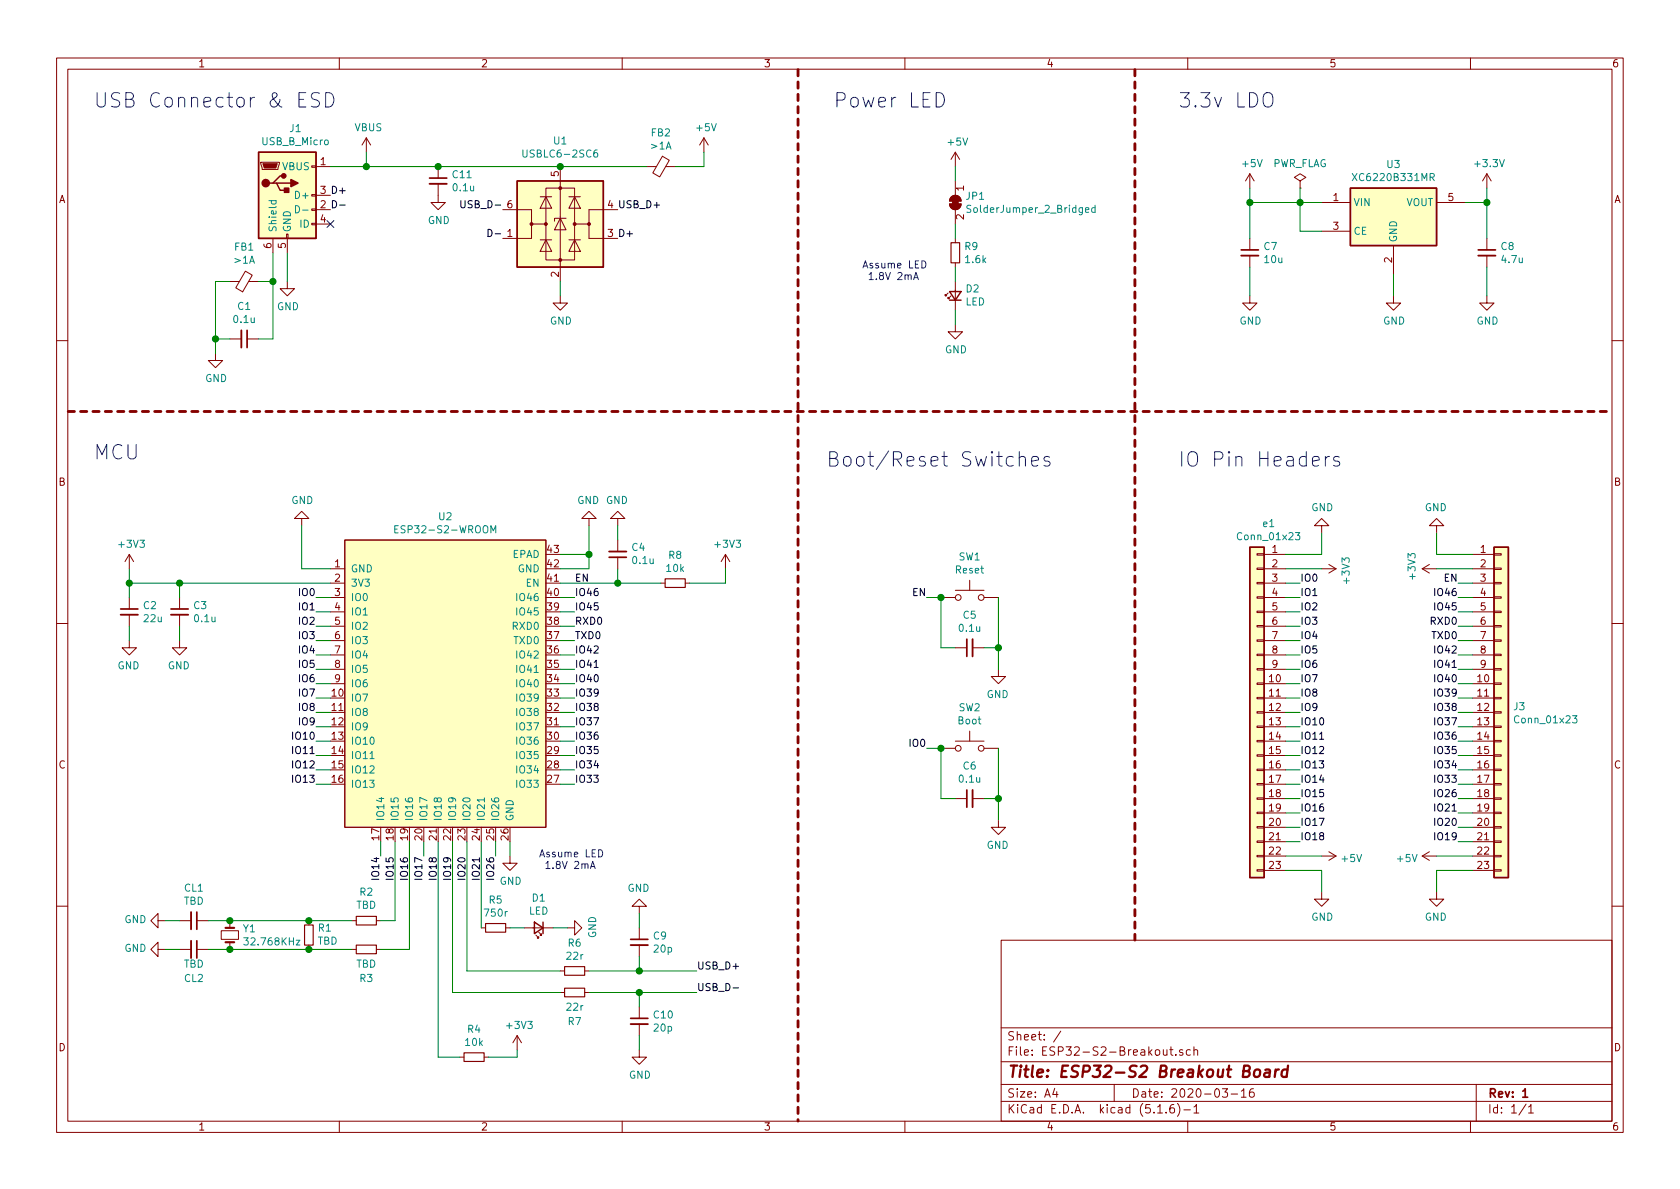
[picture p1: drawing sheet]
EESchema Schematic File Version 4
EELAYER 30 0
EELAYER END
$Descr A4 11693 8268
encoding utf-8
Sheet 1 1
Title "ESP32-S2 Breakout Board"
Date "2020-03-16"
Rev "1"
Comp ""
Comment1 ""
Comment2 ""
Comment3 ""
Comment4 ""
$EndDescr
$Comp
L Device:Ferrite_Bead_Small FB?
U 1 1
P 4600 1150
AR Path="/5E6B45B7/5E7E0058" Ref="FB?"  Part="1" 
AR Path="/5E7E0058" Ref="FB2"  Part="1" 
F 0 "FB2" V 4363 1150 50  0000 C CNN
F 1 ">1A" V 4454 1150 50  0000 C CNN
F 2 "Inductor_SMD:L_0805_2012Metric" V 4530 1150 50  0001 C CNN
F 3 "~" H 4600 1150 50  0001 C CNN
	1    4600 1150
	0    1    1    0   
$EndComp
$Comp
L Connector:USB_B_Micro J?
U 1 1
P 2000 1350
AR Path="/5E6B45B7/5E7E005F" Ref="J?"  Part="1" 
AR Path="/5E7E005F" Ref="J1"  Part="1" 
F 0 "J1" H 2057 1817 50  0000 C CNN
F 1 "USB_B_Micro" H 2057 1726 50  0000 C CNN
F 2 "Connector_USB:USB_Micro-B_Molex-105017-0001" H 2150 1300 50  0001 C CNN
F 3 "~" H 2150 1300 50  0001 C CNN
	1    2000 1350
	1    0    0    -1  
$EndComp
$Comp
L power:GND #PWR014
U 1 1
P 4100 3650
AR Path="/5E7FC891" Ref="#PWR014"  Part="1" 
AR Path="/5E6BFAB5/5E7FC891" Ref="#PWR?"  Part="1" 
F 0 "#PWR014" H 4100 3400 50  0001 C CNN
F 1 "GND" H 4105 3477 50  0000 C CNN
F 2 "" H 4100 3650 50  0001 C CNN
F 3 "" H 4100 3650 50  0001 C CNN
	1    4100 3650
	-1   0    0    1   
$EndComp
Wire Wire Line
	3900 3950 4100 3950
Wire Wire Line
	4100 3950 4100 3850
Wire Wire Line
	3900 3850 4100 3850
Connection ~ 4100 3850
Wire Wire Line
	4100 3850 4100 3650
$Comp
L power:GND #PWR08
U 1 1
P 2100 3650
AR Path="/5E7FC89C" Ref="#PWR08"  Part="1" 
AR Path="/5E6BFAB5/5E7FC89C" Ref="#PWR?"  Part="1" 
F 0 "#PWR08" H 2100 3400 50  0001 C CNN
F 1 "GND" H 2105 3477 50  0000 C CNN
F 2 "" H 2100 3650 50  0001 C CNN
F 3 "" H 2100 3650 50  0001 C CNN
	1    2100 3650
	1    0    0    1   
$EndComp
Wire Wire Line
	2300 3950 2100 3950
$Comp
L Device:C_Small C4
U 1 1
P 4300 3850
AR Path="/5E7FC8CA" Ref="C4"  Part="1" 
AR Path="/5E6BFAB5/5E7FC8CA" Ref="C?"  Part="1" 
F 0 "C4" H 4208 3804 50  0000 R CNN
F 1 "0.1u" H 4208 3895 50  0000 R CNN
F 2 "Capacitor_SMD:C_0805_2012Metric" H 4300 3850 50  0001 C CNN
F 3 "~" H 4300 3850 50  0001 C CNN
	1    4300 3850
	-1   0    0    1   
$EndComp
Wire Wire Line
	3900 4050 4300 4050
$Comp
L power:GND #PWR015
U 1 1
P 4300 3650
AR Path="/5E7FC8D1" Ref="#PWR015"  Part="1" 
AR Path="/5E6BFAB5/5E7FC8D1" Ref="#PWR?"  Part="1" 
F 0 "#PWR015" H 4300 3400 50  0001 C CNN
F 1 "GND" H 4305 3477 50  0000 C CNN
F 2 "" H 4300 3650 50  0001 C CNN
F 3 "" H 4300 3650 50  0001 C CNN
	1    4300 3650
	-1   0    0    1   
$EndComp
Wire Wire Line
	4300 4050 4300 3950
Wire Wire Line
	4300 3750 4300 3650
Wire Wire Line
	2100 3650 2100 3950
$Comp
L Device:R_Small R8
U 1 1
P 4700 4050
AR Path="/5E7FC8DA" Ref="R8"  Part="1" 
AR Path="/5E6BFAB5/5E7FC8DA" Ref="R?"  Part="1" 
F 0 "R8" V 4504 4050 50  0000 C CNN
F 1 "10k" V 4595 4050 50  0000 C CNN
F 2 "Resistor_SMD:R_0805_2012Metric" H 4700 4050 50  0001 C CNN
F 3 "~" H 4700 4050 50  0001 C CNN
	1    4700 4050
	0    1    1    0   
$EndComp
Wire Wire Line
	4600 4050 4300 4050
Connection ~ 4300 4050
$Comp
L power:+3V3 #PWR016
U 1 1
P 5050 3950
AR Path="/5E7FC8E2" Ref="#PWR016"  Part="1" 
AR Path="/5E6BFAB5/5E7FC8E2" Ref="#PWR?"  Part="1" 
F 0 "#PWR016" H 5050 3800 50  0001 C CNN
F 1 "+3V3" H 5065 4123 50  0000 C CNN
F 2 "" H 5050 3950 50  0001 C CNN
F 3 "" H 5050 3950 50  0001 C CNN
	1    5050 3950
	1    0    0    -1  
$EndComp
Wire Wire Line
	5050 3950 5050 4050
Wire Wire Line
	5050 4050 4800 4050
$Comp
L Device:R_Small R4
U 1 1
P 3300 7350
AR Path="/5E7FC911" Ref="R4"  Part="1" 
AR Path="/5E6BFAB5/5E7FC911" Ref="R?"  Part="1" 
F 0 "R4" V 3104 7350 50  0000 C CNN
F 1 "10k" V 3195 7350 50  0000 C CNN
F 2 "Resistor_SMD:R_0805_2012Metric" H 3300 7350 50  0001 C CNN
F 3 "~" H 3300 7350 50  0001 C CNN
	1    3300 7350
	0    1    1    0   
$EndComp
Wire Wire Line
	3050 7350 3200 7350
$Comp
L power:+3V3 #PWR012
U 1 1
P 3600 7300
AR Path="/5E7FC918" Ref="#PWR012"  Part="1" 
AR Path="/5E6BFAB5/5E7FC918" Ref="#PWR?"  Part="1" 
F 0 "#PWR012" H 3600 7150 50  0001 C CNN
F 1 "+3V3" H 3615 7473 50  0000 C CNN
F 2 "" H 3600 7300 50  0001 C CNN
F 3 "" H 3600 7300 50  0001 C CNN
	1    3600 7300
	1    0    0    -1  
$EndComp
Wire Wire Line
	3400 7350 3600 7350
Wire Wire Line
	3600 7350 3600 7300
Text Label 4000 4050 0    50   ~ 0
EN
Text Label 6450 4150 2    50   ~ 0
EN
$Comp
L Device:C_Small C5
U 1 1
P 6750 4500
AR Path="/5E7FC923" Ref="C5"  Part="1" 
AR Path="/5E6BFAB5/5E7FC923" Ref="C?"  Part="1" 
F 0 "C5" V 6521 4500 50  0000 C CNN
F 1 "0.1u" V 6612 4500 50  0000 C CNN
F 2 "Capacitor_SMD:C_0805_2012Metric" H 6750 4500 50  0001 C CNN
F 3 "~" H 6750 4500 50  0001 C CNN
	1    6750 4500
	0    -1   1    0   
$EndComp
$Comp
L power:GND #PWR017
U 1 1
P 6950 4650
AR Path="/5E7FC935" Ref="#PWR017"  Part="1" 
AR Path="/5E6BFAB5/5E7FC935" Ref="#PWR?"  Part="1" 
F 0 "#PWR017" H 6950 4400 50  0001 C CNN
F 1 "GND" H 6955 4477 50  0000 C CNN
F 2 "" H 6950 4650 50  0001 C CNN
F 3 "" H 6950 4650 50  0001 C CNN
	1    6950 4650
	-1   0    0    -1  
$EndComp
$Comp
L power:GND #PWR011
U 1 1
P 3550 5950
AR Path="/5E7FC93D" Ref="#PWR011"  Part="1" 
AR Path="/5E6BFAB5/5E7FC93D" Ref="#PWR?"  Part="1" 
F 0 "#PWR011" H 3550 5700 50  0001 C CNN
F 1 "GND" H 3555 5777 50  0000 C CNN
F 2 "" H 3550 5950 50  0001 C CNN
F 3 "" H 3550 5950 50  0001 C CNN
	1    3550 5950
	1    0    0    -1  
$EndComp
Wire Wire Line
	3550 5850 3550 5950
Wire Wire Line
	2200 4150 2300 4150
$Comp
L Device:R_Small R6
U 1 1
P 4000 6750
AR Path="/5E7FC958" Ref="R6"  Part="1" 
AR Path="/5E6BFAB5/5E7FC958" Ref="R?"  Part="1" 
F 0 "R6" V 3804 6750 50  0000 C CNN
F 1 "22r" V 3895 6750 50  0000 C CNN
F 2 "Resistor_SMD:R_0805_2012Metric" H 4000 6750 50  0001 C CNN
F 3 "~" H 4000 6750 50  0001 C CNN
	1    4000 6750
	0    1    1    0   
$EndComp
$Comp
L Device:R_Small R7
U 1 1
P 4000 6900
AR Path="/5E7FC95E" Ref="R7"  Part="1" 
AR Path="/5E6BFAB5/5E7FC95E" Ref="R?"  Part="1" 
F 0 "R7" V 4200 6900 50  0000 C CNN
F 1 "22r" V 4100 6900 50  0000 C CNN
F 2 "Resistor_SMD:R_0805_2012Metric" H 4000 6900 50  0001 C CNN
F 3 "~" H 4000 6900 50  0001 C CNN
	1    4000 6900
	0    1    1    0   
$EndComp
Wire Wire Line
	3900 6750 3250 6750
Wire Wire Line
	3900 6900 3150 6900
Wire Wire Line
	2750 5850 2750 6400
Wire Wire Line
	2850 5850 2850 6600
$Comp
L Device:C_Small CL1
U 1 1
P 1350 6400
AR Path="/5E7FC96C" Ref="CL1"  Part="1" 
AR Path="/5E6BFAB5/5E7FC96C" Ref="CL?"  Part="1" 
F 0 "CL1" V 1121 6400 50  0000 C CNN
F 1 "TBD" V 1212 6400 50  0000 C CNN
F 2 "Capacitor_SMD:C_0805_2012Metric" H 1350 6400 50  0001 C CNN
F 3 "~" H 1350 6400 50  0001 C CNN
	1    1350 6400
	0    1    1    0   
$EndComp
$Comp
L Device:C_Small CL2
U 1 1
P 1350 6600
AR Path="/5E7FC972" Ref="CL2"  Part="1" 
AR Path="/5E6BFAB5/5E7FC972" Ref="CL?"  Part="1" 
F 0 "CL2" V 1550 6600 50  0000 C CNN
F 1 "TBD" V 1450 6600 50  0000 C CNN
F 2 "Capacitor_SMD:C_0805_2012Metric" H 1350 6600 50  0001 C CNN
F 3 "~" H 1350 6600 50  0001 C CNN
	1    1350 6600
	0    1    1    0   
$EndComp
$Comp
L power:GND #PWR04
U 1 1
P 1150 6400
AR Path="/5E7FC978" Ref="#PWR04"  Part="1" 
AR Path="/5E6BFAB5/5E7FC978" Ref="#PWR?"  Part="1" 
F 0 "#PWR04" H 1150 6150 50  0001 C CNN
F 1 "GND" V 1155 6272 50  0000 R CNN
F 2 "" H 1150 6400 50  0001 C CNN
F 3 "" H 1150 6400 50  0001 C CNN
	1    1150 6400
	0    1    -1   0   
$EndComp
Wire Wire Line
	1250 6400 1150 6400
$Comp
L power:GND #PWR05
U 1 1
P 1150 6600
AR Path="/5E7FC97F" Ref="#PWR05"  Part="1" 
AR Path="/5E6BFAB5/5E7FC97F" Ref="#PWR?"  Part="1" 
F 0 "#PWR05" H 1150 6350 50  0001 C CNN
F 1 "GND" V 1155 6472 50  0000 R CNN
F 2 "" H 1150 6600 50  0001 C CNN
F 3 "" H 1150 6600 50  0001 C CNN
	1    1150 6600
	0    1    -1   0   
$EndComp
Wire Wire Line
	1250 6600 1150 6600
Wire Wire Line
	1450 6600 1600 6600
Wire Wire Line
	1600 6400 1450 6400
$Comp
L Device:Crystal_Small Y1
U 1 1
P 1600 6500
AR Path="/5E7FC988" Ref="Y1"  Part="1" 
AR Path="/5E6BFAB5/5E7FC988" Ref="Y?"  Part="1" 
F 0 "Y1" V 1554 6588 50  0000 L CNN
F 1 "32.768KHz" V 1645 6588 50  0000 L CNN
F 2 "Crystal:Crystal_SMD_3215-2Pin_3.2x1.5mm" H 1600 6500 50  0001 C CNN
F 3 "~" H 1600 6500 50  0001 C CNN
	1    1600 6500
	0    1    1    0   
$EndComp
$Comp
L Device:R_Small R1
U 1 1
P 2150 6500
AR Path="/5E7FC98E" Ref="R1"  Part="1" 
AR Path="/5E6BFAB5/5E7FC98E" Ref="R?"  Part="1" 
F 0 "R1" H 2091 6454 50  0000 R CNN
F 1 "TBD" H 2091 6545 50  0000 R CNN
F 2 "Resistor_SMD:R_0805_2012Metric" H 2150 6500 50  0001 C CNN
F 3 "~" H 2150 6500 50  0001 C CNN
	1    2150 6500
	-1   0    0    1   
$EndComp
$Comp
L Device:R_Small R2
U 1 1
P 2550 6400
AR Path="/5E7FC994" Ref="R2"  Part="1" 
AR Path="/5E6BFAB5/5E7FC994" Ref="R?"  Part="1" 
F 0 "R2" V 2746 6400 50  0000 C CNN
F 1 "TBD" V 2655 6400 50  0000 C CNN
F 2 "Resistor_SMD:R_0805_2012Metric" H 2550 6400 50  0001 C CNN
F 3 "~" H 2550 6400 50  0001 C CNN
	1    2550 6400
	0    -1   -1   0   
$EndComp
$Comp
L Device:R_Small R3
U 1 1
P 2550 6600
AR Path="/5E7FC99A" Ref="R3"  Part="1" 
AR Path="/5E6BFAB5/5E7FC99A" Ref="R?"  Part="1" 
F 0 "R3" V 2750 6600 50  0000 C CNN
F 1 "TBD" V 2650 6600 50  0000 C CNN
F 2 "Resistor_SMD:R_0805_2012Metric" H 2550 6600 50  0001 C CNN
F 3 "~" H 2550 6600 50  0001 C CNN
	1    2550 6600
	0    1    1    0   
$EndComp
Wire Wire Line
	2450 6400 2150 6400
Connection ~ 1600 6400
Connection ~ 2150 6400
Wire Wire Line
	2150 6400 1600 6400
Wire Wire Line
	1600 6600 2150 6600
Connection ~ 1600 6600
Connection ~ 2150 6600
Wire Wire Line
	2150 6600 2450 6600
Wire Wire Line
	2650 6400 2750 6400
Wire Wire Line
	2850 6600 2650 6600
$Comp
L Device:C_Small C?
U 1 1
P 8700 1750
AR Path="/5E6D4DA0/5E80F53B" Ref="C?"  Part="1" 
AR Path="/5E80F53B" Ref="C7"  Part="1" 
F 0 "C7" H 8792 1796 50  0000 L CNN
F 1 "10u" H 8792 1705 50  0000 L CNN
F 2 "Capacitor_SMD:C_0805_2012Metric" H 8700 1750 50  0001 C CNN
F 3 "~" H 8700 1750 50  0001 C CNN
	1    8700 1750
	1    0    0    -1  
$EndComp
$Comp
L power:GND #PWR?
U 1 1
P 8700 2050
AR Path="/5E6D1297/5E80F541" Ref="#PWR?"  Part="1" 
AR Path="/5E6D4DA0/5E80F541" Ref="#PWR?"  Part="1" 
AR Path="/5E80F541" Ref="#PWR020"  Part="1" 
F 0 "#PWR020" H 8700 1800 50  0001 C CNN
F 1 "GND" H 8705 1877 50  0000 C CNN
F 2 "" H 8700 2050 50  0001 C CNN
F 3 "" H 8700 2050 50  0001 C CNN
	1    8700 2050
	1    0    0    -1  
$EndComp
$Comp
L Regulator_Linear:XC6220B331MR U?
U 1 1
P 9700 1500
AR Path="/5E6D4DA0/5E80F548" Ref="U?"  Part="1" 
AR Path="/5E80F548" Ref="U3"  Part="1" 
F 0 "U3" H 9700 1867 50  0000 C CNN
F 1 "XC6220B331MR" H 9700 1776 50  0000 C CNN
F 2 "Package_TO_SOT_SMD:SOT-23-5" H 9700 1500 50  0001 C CNN
F 3 "https://www.torexsemi.com/file/xc6220/XC6220.pdf" H 10450 500 50  0001 C CNN
	1    9700 1500
	1    0    0    -1  
$EndComp
$Comp
L power:GND #PWR?
U 1 1
P 10350 2050
AR Path="/5E6D1297/5E80F556" Ref="#PWR?"  Part="1" 
AR Path="/5E6D4DA0/5E80F556" Ref="#PWR?"  Part="1" 
AR Path="/5E80F556" Ref="#PWR027"  Part="1" 
F 0 "#PWR027" H 10350 1800 50  0001 C CNN
F 1 "GND" H 10355 1877 50  0000 C CNN
F 2 "" H 10350 2050 50  0001 C CNN
F 3 "" H 10350 2050 50  0001 C CNN
	1    10350 2050
	1    0    0    -1  
$EndComp
$Comp
L Device:C_Small C?
U 1 1
P 10350 1750
AR Path="/5E6D4DA0/5E80F55C" Ref="C?"  Part="1" 
AR Path="/5E80F55C" Ref="C8"  Part="1" 
F 0 "C8" H 10442 1796 50  0000 L CNN
F 1 "4.7u" H 10442 1705 50  0000 L CNN
F 2 "Capacitor_SMD:C_0805_2012Metric" H 10350 1750 50  0001 C CNN
F 3 "~" H 10350 1750 50  0001 C CNN
	1    10350 1750
	1    0    0    -1  
$EndComp
$Comp
L power:GND #PWR?
U 1 1
P 9700 2050
AR Path="/5E6D1297/5E80F566" Ref="#PWR?"  Part="1" 
AR Path="/5E6D4DA0/5E80F566" Ref="#PWR?"  Part="1" 
AR Path="/5E80F566" Ref="#PWR023"  Part="1" 
F 0 "#PWR023" H 9700 1800 50  0001 C CNN
F 1 "GND" H 9705 1877 50  0000 C CNN
F 2 "" H 9700 2050 50  0001 C CNN
F 3 "" H 9700 2050 50  0001 C CNN
	1    9700 2050
	1    0    0    -1  
$EndComp
Text Label 6450 5200 2    50   ~ 0
IO0
$Comp
L Device:C_Small C6
U 1 1
P 6750 5550
AR Path="/5E9887BD" Ref="C6"  Part="1" 
AR Path="/5E6BFAB5/5E9887BD" Ref="C?"  Part="1" 
F 0 "C6" V 6521 5550 50  0000 C CNN
F 1 "0.1u" V 6612 5550 50  0000 C CNN
F 2 "Capacitor_SMD:C_0805_2012Metric" H 6750 5550 50  0001 C CNN
F 3 "~" H 6750 5550 50  0001 C CNN
	1    6750 5550
	0    -1   1    0   
$EndComp
$Comp
L Switch:SW_Push SW2
U 1 1
P 6750 5200
AR Path="/5E9887C3" Ref="SW2"  Part="1" 
AR Path="/5E6BFAB5/5E9887C3" Ref="BOOT?"  Part="1" 
F 0 "SW2" H 6750 5485 50  0000 C CNN
F 1 "Boot" H 6750 5394 50  0000 C CNN
F 2 "Button_Switch_SMD:SW_Push_SPST_NO_Alps_SKRK" H 6750 5400 50  0001 C CNN
F 3 "~" H 6750 5400 50  0001 C CNN
	1    6750 5200
	-1   0    0    -1  
$EndComp
$Comp
L power:GND #PWR018
U 1 1
P 6950 5700
AR Path="/5E9887CF" Ref="#PWR018"  Part="1" 
AR Path="/5E6BFAB5/5E9887CF" Ref="#PWR?"  Part="1" 
F 0 "#PWR018" H 6950 5450 50  0001 C CNN
F 1 "GND" H 6955 5527 50  0000 C CNN
F 2 "" H 6950 5700 50  0001 C CNN
F 3 "" H 6950 5700 50  0001 C CNN
	1    6950 5700
	-1   0    0    -1  
$EndComp
Text Label 4850 6750 0    50   ~ 0
USB_D+
Text Label 4850 6900 0    50   ~ 0
USB_D-
$Comp
L Switch:SW_Push SW1
U 1 1
P 6750 4150
AR Path="/5E7FC929" Ref="SW1"  Part="1" 
AR Path="/5E6BFAB5/5E7FC929" Ref="RST?"  Part="1" 
F 0 "SW1" H 6750 4435 50  0000 C CNN
F 1 "Reset" H 6750 4344 50  0000 C CNN
F 2 "Button_Switch_SMD:SW_Push_SPST_NO_Alps_SKRK" H 6750 4350 50  0001 C CNN
F 3 "~" H 6750 4350 50  0001 C CNN
	1    6750 4150
	-1   0    0    -1  
$EndComp
Text Label 2200 4150 2    50   ~ 0
IO0
$Comp
L power:GND #PWR06
U 1 1
P 2000 1950
F 0 "#PWR06" H 2000 1700 50  0001 C CNN
F 1 "GND" H 2005 1777 50  0000 C CNN
F 2 "" H 2000 1950 50  0001 C CNN
F 3 "" H 2000 1950 50  0001 C CNN
	1    2000 1950
	1    0    0    -1  
$EndComp
Wire Wire Line
	2200 4250 2300 4250
Text Label 2200 4250 2    50   ~ 0
IO1
Wire Wire Line
	2200 4350 2300 4350
Text Label 2200 4350 2    50   ~ 0
IO2
Wire Wire Line
	2200 4450 2300 4450
Text Label 2200 4450 2    50   ~ 0
IO3
Wire Wire Line
	2200 4550 2300 4550
Text Label 2200 4550 2    50   ~ 0
IO4
Wire Wire Line
	2200 4650 2300 4650
Text Label 2200 4650 2    50   ~ 0
IO5
Wire Wire Line
	2200 4750 2300 4750
Text Label 2200 4750 2    50   ~ 0
IO6
Wire Wire Line
	2200 4850 2300 4850
Text Label 2200 4850 2    50   ~ 0
IO7
Wire Wire Line
	2200 4950 2300 4950
Text Label 2200 4950 2    50   ~ 0
IO8
Wire Wire Line
	2200 5050 2300 5050
Text Label 2200 5050 2    50   ~ 0
IO9
Wire Wire Line
	2200 5150 2300 5150
Text Label 2200 5150 2    50   ~ 0
IO10
Wire Wire Line
	2200 5250 2300 5250
Text Label 2200 5250 2    50   ~ 0
IO11
Wire Wire Line
	2200 5350 2300 5350
Text Label 2200 5350 2    50   ~ 0
IO12
Wire Wire Line
	2200 5450 2300 5450
Text Label 2200 5450 2    50   ~ 0
IO13
Wire Wire Line
	4000 4150 3900 4150
Text Label 4000 4150 0    50   ~ 0
IO46
Wire Wire Line
	4000 4250 3900 4250
Text Label 4000 4250 0    50   ~ 0
IO45
Wire Wire Line
	4000 4350 3900 4350
Text Label 4000 4350 0    50   ~ 0
RXD0
Wire Wire Line
	4000 4450 3900 4450
Text Label 4000 4450 0    50   ~ 0
TXD0
Wire Wire Line
	4000 4550 3900 4550
Text Label 4000 4550 0    50   ~ 0
IO42
Wire Wire Line
	4000 4650 3900 4650
Text Label 4000 4650 0    50   ~ 0
IO41
Wire Wire Line
	4000 4750 3900 4750
Text Label 4000 4750 0    50   ~ 0
IO40
Wire Wire Line
	4000 4850 3900 4850
Text Label 4000 4850 0    50   ~ 0
IO39
Wire Wire Line
	4000 4950 3900 4950
Text Label 4000 4950 0    50   ~ 0
IO38
Wire Wire Line
	4000 5050 3900 5050
Text Label 4000 5050 0    50   ~ 0
IO37
Wire Wire Line
	4000 5150 3900 5150
Text Label 4000 5150 0    50   ~ 0
IO36
Wire Wire Line
	4000 5250 3900 5250
Text Label 4000 5250 0    50   ~ 0
IO35
Wire Wire Line
	4000 5350 3900 5350
Text Label 4000 5350 0    50   ~ 0
IO34
Wire Wire Line
	4000 5450 3900 5450
Text Label 4000 5450 0    50   ~ 0
IO33
Wire Wire Line
	2650 5950 2650 5850
Text Label 2650 5950 3    50   ~ 0
IO14
Text Label 2750 5950 3    50   ~ 0
IO15
Text Label 2850 5950 3    50   ~ 0
IO16
Wire Wire Line
	2950 5950 2950 5850
Text Label 2950 5950 3    50   ~ 0
IO17
Text Label 3050 5950 3    50   ~ 0
IO18
Text Label 3150 5950 3    50   ~ 0
IO19
Text Label 3250 5950 3    50   ~ 0
IO20
Text Label 3350 5950 3    50   ~ 0
IO21
Wire Wire Line
	3450 5950 3450 5850
Text Label 3450 5950 3    50   ~ 0
IO26
Text Label 9050 4050 0    50   ~ 0
IO0
Text Label 9050 4150 0    50   ~ 0
IO1
Text Label 9050 4250 0    50   ~ 0
IO2
Text Label 9050 4350 0    50   ~ 0
IO3
Text Label 9050 4450 0    50   ~ 0
IO4
Text Label 9050 4550 0    50   ~ 0
IO5
Text Label 9050 4650 0    50   ~ 0
IO6
Text Label 9050 4750 0    50   ~ 0
IO7
Text Label 9050 4850 0    50   ~ 0
IO8
Text Label 9050 4950 0    50   ~ 0
IO9
Text Label 9050 5050 0    50   ~ 0
IO10
Text Label 9050 5150 0    50   ~ 0
IO11
Text Label 9050 5250 0    50   ~ 0
IO12
Text Label 9050 5350 0    50   ~ 0
IO13
$Comp
L power:+3V3 #PWR022
U 1 1
P 9200 3950
AR Path="/5E7DE933" Ref="#PWR022"  Part="1" 
AR Path="/5E6BFAB5/5E7DE933" Ref="#PWR?"  Part="1" 
F 0 "#PWR022" H 9200 3800 50  0001 C CNN
F 1 "+3V3" H 9215 4123 50  0000 C CNN
F 2 "" H 9200 3950 50  0001 C CNN
F 3 "" H 9200 3950 50  0001 C CNN
	1    9200 3950
	0    1    1    0   
$EndComp
Text Label 9050 5450 0    50   ~ 0
IO14
Text Label 9050 5550 0    50   ~ 0
IO15
Text Label 9050 5650 0    50   ~ 0
IO16
Text Label 9050 5750 0    50   ~ 0
IO17
Text Label 9050 5850 0    50   ~ 0
IO18
Text Label 10150 5850 2    50   ~ 0
IO19
Text Label 10150 5750 2    50   ~ 0
IO20
Text Label 10150 5650 2    50   ~ 0
IO21
Text Label 10150 5550 2    50   ~ 0
IO26
Text Label 10150 4150 2    50   ~ 0
IO46
Text Label 10150 4250 2    50   ~ 0
IO45
Text Label 10150 4350 2    50   ~ 0
RXD0
Text Label 10150 4450 2    50   ~ 0
TXD0
Text Label 10150 4550 2    50   ~ 0
IO42
Text Label 10150 4650 2    50   ~ 0
IO41
Text Label 10150 4750 2    50   ~ 0
IO40
Text Label 10150 4850 2    50   ~ 0
IO39
Text Label 10150 4950 2    50   ~ 0
IO38
Text Label 10150 5050 2    50   ~ 0
IO37
Text Label 10150 5150 2    50   ~ 0
IO36
Text Label 10150 5250 2    50   ~ 0
IO35
Text Label 10150 5350 2    50   ~ 0
IO34
Text Label 10150 5450 2    50   ~ 0
IO33
Text Label 10150 4050 2    50   ~ 0
EN
$Comp
L power:GND #PWR024
U 1 1
P 10000 3700
AR Path="/5E804056" Ref="#PWR024"  Part="1" 
AR Path="/5E6BFAB5/5E804056" Ref="#PWR?"  Part="1" 
F 0 "#PWR024" H 10000 3450 50  0001 C CNN
F 1 "GND" H 10005 3527 50  0000 C CNN
F 2 "" H 10000 3700 50  0001 C CNN
F 3 "" H 10000 3700 50  0001 C CNN
	1    10000 3700
	-1   0    0    1   
$EndComp
$Comp
L power:+3V3 #PWR025
U 1 1
P 10000 3950
AR Path="/5E80405C" Ref="#PWR025"  Part="1" 
AR Path="/5E6BFAB5/5E80405C" Ref="#PWR?"  Part="1" 
F 0 "#PWR025" H 10000 3800 50  0001 C CNN
F 1 "+3V3" H 10015 4123 50  0000 C CNN
F 2 "" H 10000 3950 50  0001 C CNN
F 3 "" H 10000 3950 50  0001 C CNN
	1    10000 3950
	0    -1   -1   0   
$EndComp
$Comp
L Device:R_Small R5
U 1 1
P 3450 6450
AR Path="/5E8A4E5B" Ref="R5"  Part="1" 
AR Path="/5E6BFAB5/5E8A4E5B" Ref="R?"  Part="1" 
F 0 "R5" V 3254 6450 50  0000 C CNN
F 1 "750r" V 3345 6450 50  0000 C CNN
F 2 "Resistor_SMD:R_0805_2012Metric" H 3450 6450 50  0001 C CNN
F 3 "~" H 3450 6450 50  0001 C CNN
	1    3450 6450
	0    1    1    0   
$EndComp
Wire Wire Line
	3050 5850 3050 7350
Wire Wire Line
	3150 5850 3150 6900
Wire Wire Line
	3250 5850 3250 6750
$Comp
L Device:LED_Small D1
U 1 1
P 3750 6450
F 0 "D1" H 3750 6245 50  0000 C CNN
F 1 "LED" H 3750 6336 50  0000 C CNN
F 2 "LED_SMD:LED_0805_2012Metric" V 3750 6450 50  0001 C CNN
F 3 "~" V 3750 6450 50  0001 C CNN
	1    3750 6450
	-1   0    0    1   
$EndComp
Wire Wire Line
	3350 5850 3350 6450
Wire Wire Line
	3550 6450 3650 6450
$Comp
L power:GND #PWR013
U 1 1
P 3950 6450
AR Path="/5E8D618D" Ref="#PWR013"  Part="1" 
AR Path="/5E6BFAB5/5E8D618D" Ref="#PWR?"  Part="1" 
F 0 "#PWR013" H 3950 6200 50  0001 C CNN
F 1 "GND" H 3955 6277 50  0000 C CNN
F 2 "" H 3950 6450 50  0001 C CNN
F 3 "" H 3950 6450 50  0001 C CNN
	1    3950 6450
	0    -1   -1   0   
$EndComp
Wire Wire Line
	3950 6450 3850 6450
$Comp
L ESP32-S2-WROOM:ESP32-S2-WROOM U2
U 1 1
P 3100 3750
F 0 "U2" H 3100 3915 50  0000 C CNN
F 1 "ESP32-S2-WROOM" H 3100 3824 50  0000 C CNN
F 2 "ESP32-S2-WROOM:ESP32-S2-WROOM" H 3100 4100 50  0001 C CNN
F 3 "" H 3100 4150 50  0001 C CNN
	1    3100 3750
	1    0    0    -1  
$EndComp
$Comp
L power:VBUS #PWR?
U 1 1
P 2550 1050
AR Path="/5E6B45B7/5E70F8AD" Ref="#PWR?"  Part="1" 
AR Path="/5E70F8AD" Ref="#PWR09"  Part="1" 
F 0 "#PWR09" H 2550 900 50  0001 C CNN
F 1 "VBUS" H 2565 1223 50  0000 C CNN
F 2 "" H 2550 1050 50  0001 C CNN
F 3 "" H 2550 1050 50  0001 C CNN
	1    2550 1050
	1    0    0    -1  
$EndComp
$Comp
L power:+3.3V #PWR?
U 1 1
P 10350 1300
AR Path="/5E6D4DA0/5E80F54E" Ref="#PWR?"  Part="1" 
AR Path="/5E80F54E" Ref="#PWR026"  Part="1" 
F 0 "#PWR026" H 10350 1150 50  0001 C CNN
F 1 "+3.3V" H 10365 1473 50  0000 C CNN
F 2 "" H 10350 1300 50  0001 C CNN
F 3 "" H 10350 1300 50  0001 C CNN
	1    10350 1300
	1    0    0    -1  
$EndComp
$Comp
L Device:Ferrite_Bead_Small FB1
U 1 1
P 1700 1950
F 0 "FB1" V 1937 1950 50  0000 C CNN
F 1 ">1A" V 1846 1950 50  0000 C CNN
F 2 "Inductor_SMD:L_0805_2012Metric" V 1630 1950 50  0001 C CNN
F 3 "~" H 1700 1950 50  0001 C CNN
	1    1700 1950
	0    -1   -1   0   
$EndComp
$Comp
L Device:C_Small C1
U 1 1
P 1700 2350
F 0 "C1" V 1471 2350 50  0000 C CNN
F 1 "0.1u" V 1562 2350 50  0000 C CNN
F 2 "Capacitor_SMD:C_0805_2012Metric" H 1700 2350 50  0001 C CNN
F 3 "~" H 1700 2350 50  0001 C CNN
	1    1700 2350
	0    1    1    0   
$EndComp
Text Label 4300 1450 0    50   ~ 0
USB_D+
Text Label 3500 1450 2    50   ~ 0
USB_D-
$Comp
L power:GND #PWR010
U 1 1
P 3900 2050
F 0 "#PWR010" H 3900 1800 50  0001 C CNN
F 1 "GND" H 3905 1877 50  0000 C CNN
F 2 "" H 3900 2050 50  0001 C CNN
F 3 "" H 3900 2050 50  0001 C CNN
	1    3900 2050
	1    0    0    -1  
$EndComp
$Comp
L Device:C_Small C9
U 1 1
P 4450 6550
F 0 "C9" H 4542 6596 50  0000 L CNN
F 1 "20p" H 4542 6505 50  0000 L CNN
F 2 "Capacitor_SMD:C_0805_2012Metric" H 4450 6550 50  0001 C CNN
F 3 "~" H 4450 6550 50  0001 C CNN
	1    4450 6550
	1    0    0    -1  
$EndComp
$Comp
L Device:C_Small C10
U 1 1
P 4450 7100
F 0 "C10" H 4542 7146 50  0000 L CNN
F 1 "20p" H 4542 7055 50  0000 L CNN
F 2 "Capacitor_SMD:C_0805_2012Metric" H 4450 7100 50  0001 C CNN
F 3 "~" H 4450 7100 50  0001 C CNN
	1    4450 7100
	1    0    0    -1  
$EndComp
Wire Wire Line
	4450 6900 4450 7000
Wire Wire Line
	4100 6900 4450 6900
Wire Wire Line
	4450 6900 4850 6900
Connection ~ 4450 6900
Wire Wire Line
	4450 6750 4450 6650
Wire Wire Line
	4100 6750 4450 6750
Wire Wire Line
	4450 6750 4850 6750
Connection ~ 4450 6750
$Comp
L power:GND #PWR028
U 1 1
P 4450 6350
AR Path="/5E8A010D" Ref="#PWR028"  Part="1" 
AR Path="/5E6BFAB5/5E8A010D" Ref="#PWR?"  Part="1" 
F 0 "#PWR028" H 4450 6100 50  0001 C CNN
F 1 "GND" H 4455 6177 50  0000 C CNN
F 2 "" H 4450 6350 50  0001 C CNN
F 3 "" H 4450 6350 50  0001 C CNN
	1    4450 6350
	-1   0    0    1   
$EndComp
$Comp
L power:GND #PWR029
U 1 1
P 4450 7300
AR Path="/5E8A06AD" Ref="#PWR029"  Part="1" 
AR Path="/5E6BFAB5/5E8A06AD" Ref="#PWR?"  Part="1" 
F 0 "#PWR029" H 4450 7050 50  0001 C CNN
F 1 "GND" H 4455 7127 50  0000 C CNN
F 2 "" H 4450 7300 50  0001 C CNN
F 3 "" H 4450 7300 50  0001 C CNN
	1    4450 7300
	1    0    0    -1  
$EndComp
Wire Wire Line
	4450 7300 4450 7200
Wire Wire Line
	4450 6450 4450 6350
$Comp
L Device:R_Small R9
U 1 1
P 6650 1750
F 0 "R9" H 6709 1796 50  0000 L CNN
F 1 "1.6k" H 6709 1705 50  0000 L CNN
F 2 "Resistor_SMD:R_0805_2012Metric" H 6650 1750 50  0001 C CNN
F 3 "~" H 6650 1750 50  0001 C CNN
	1    6650 1750
	1    0    0    -1  
$EndComp
$Comp
L Device:LED_Small D2
U 1 1
P 6650 2050
F 0 "D2" V 6696 1982 50  0000 R CNN
F 1 "LED" V 6605 1982 50  0000 R CNN
F 2 "LED_SMD:LED_0805_2012Metric" V 6650 2050 50  0001 C CNN
F 3 "~" V 6650 2050 50  0001 C CNN
	1    6650 2050
	0    -1   -1   0   
$EndComp
$Comp
L power:GND #PWR031
U 1 1
P 6650 2250
F 0 "#PWR031" H 6650 2000 50  0001 C CNN
F 1 "GND" H 6655 2077 50  0000 C CNN
F 2 "" H 6650 2250 50  0001 C CNN
F 3 "" H 6650 2250 50  0001 C CNN
	1    6650 2250
	1    0    0    -1  
$EndComp
$Comp
L Jumper:SolderJumper_2_Bridged JP1
U 1 1
P 6650 1400
F 0 "JP1" V 6604 1468 50  0000 L CNN
F 1 "SolderJumper_2_Bridged" V 6695 1468 50  0000 L CNN
F 2 "Jumper:SolderJumper-2_P1.3mm_Bridged_RoundedPad1.0x1.5mm" H 6650 1400 50  0001 C CNN
F 3 "~" H 6650 1400 50  0001 C CNN
	1    6650 1400
	0    1    1    0   
$EndComp
Wire Notes Line width 20 rgb(132, 0, 0)
	5555 475  5555 7795
Wire Notes Line width 20 rgb(132, 0, 0)
	7900 475  7900 6535
Wire Notes Line width 20 rgb(132, 0, 0)
	475  2855 11220 2855
Text Notes 650  750  0    100  ~ 0
USB Connector & ESD
Text Notes 5800 750  0    100  ~ 0
Power LED
Text Notes 8200 750  0    100  ~ 0
3.3v LDO
Text Notes 650  3200 0    100  ~ 0
MCU
Text Notes 5750 3250 0    100  ~ 0
Boot/Reset Switches
Text Notes 8200 3250 0    100  ~ 0
IO Pin Headers
Text Notes 3750 6050 0    50   ~ 0
Assume LED\n 1.8V 2mA
Text Notes 6000 1950 0    50   ~ 0
Assume LED\n 1.8V 2mA
$Comp
L Device:C_Small C3
U 1 1
P 1250 4250
AR Path="/5E7FC8AF" Ref="C3"  Part="1" 
AR Path="/5E6BFAB5/5E7FC8AF" Ref="C?"  Part="1" 
F 0 "C3" H 1342 4296 50  0000 L CNN
F 1 "0.1u" H 1342 4205 50  0000 L CNN
F 2 "Capacitor_SMD:C_0805_2012Metric" H 1250 4250 50  0001 C CNN
F 3 "~" H 1250 4250 50  0001 C CNN
	1    1250 4250
	1    0    0    -1  
$EndComp
$Comp
L power:GND #PWR07
U 1 1
P 1250 4450
AR Path="/5E7FC8B5" Ref="#PWR07"  Part="1" 
AR Path="/5E6BFAB5/5E7FC8B5" Ref="#PWR?"  Part="1" 
F 0 "#PWR07" H 1250 4200 50  0001 C CNN
F 1 "GND" H 1255 4277 50  0000 C CNN
F 2 "" H 1250 4450 50  0001 C CNN
F 3 "" H 1250 4450 50  0001 C CNN
	1    1250 4450
	-1   0    0    -1  
$EndComp
Wire Wire Line
	1250 4450 1250 4350
Wire Wire Line
	1250 4150 1250 4050
Wire Wire Line
	900  4050 1250 4050
Wire Wire Line
	900  4450 900  4350
$Comp
L power:GND #PWR03
U 1 1
P 900 4450
AR Path="/5E7FC8C3" Ref="#PWR03"  Part="1" 
AR Path="/5E6BFAB5/5E7FC8C3" Ref="#PWR?"  Part="1" 
F 0 "#PWR03" H 900 4200 50  0001 C CNN
F 1 "GND" H 905 4277 50  0000 C CNN
F 2 "" H 900 4450 50  0001 C CNN
F 3 "" H 900 4450 50  0001 C CNN
	1    900  4450
	-1   0    0    -1  
$EndComp
Wire Wire Line
	900  4050 900  3950
Connection ~ 900  4050
Wire Wire Line
	900  4150 900  4050
$Comp
L Device:C_Small C2
U 1 1
P 900 4250
AR Path="/5E7FC8A9" Ref="C2"  Part="1" 
AR Path="/5E6BFAB5/5E7FC8A9" Ref="C?"  Part="1" 
F 0 "C2" H 992 4296 50  0000 L CNN
F 1 "22u" H 992 4205 50  0000 L CNN
F 2 "Capacitor_SMD:C_0805_2012Metric" H 900 4250 50  0001 C CNN
F 3 "~" H 900 4250 50  0001 C CNN
	1    900  4250
	1    0    0    -1  
$EndComp
$Comp
L power:+3V3 #PWR02
U 1 1
P 900 3950
AR Path="/5E7FC8A3" Ref="#PWR02"  Part="1" 
AR Path="/5E6BFAB5/5E7FC8A3" Ref="#PWR?"  Part="1" 
F 0 "#PWR02" H 900 3800 50  0001 C CNN
F 1 "+3V3" H 915 4123 50  0000 C CNN
F 2 "" H 900 3950 50  0001 C CNN
F 3 "" H 900 3950 50  0001 C CNN
	1    900  3950
	1    0    0    -1  
$EndComp
Connection ~ 1250 4050
Wire Wire Line
	1250 4050 2300 4050
$Comp
L power:+5V #PWR032
U 1 1
P 4900 1050
F 0 "#PWR032" H 4900 900 50  0001 C CNN
F 1 "+5V" H 4915 1223 50  0000 C CNN
F 2 "" H 4900 1050 50  0001 C CNN
F 3 "" H 4900 1050 50  0001 C CNN
	1    4900 1050
	1    0    0    -1  
$EndComp
Wire Wire Line
	1900 1750 1900 1950
Wire Wire Line
	1900 1950 1800 1950
Wire Wire Line
	2000 1950 2000 1750
Wire Wire Line
	1900 1950 1900 2350
Wire Wire Line
	1900 2350 1800 2350
Connection ~ 1900 1950
$Comp
L power:GND #PWR01
U 1 1
P 1500 2450
F 0 "#PWR01" H 1500 2200 50  0001 C CNN
F 1 "GND" H 1505 2277 50  0000 C CNN
F 2 "" H 1500 2450 50  0001 C CNN
F 3 "" H 1500 2450 50  0001 C CNN
	1    1500 2450
	1    0    0    -1  
$EndComp
Wire Wire Line
	1500 1950 1500 2350
Wire Wire Line
	1600 1950 1500 1950
Wire Wire Line
	1600 2350 1500 2350
Connection ~ 1500 2350
Wire Wire Line
	1500 2350 1500 2450
Wire Wire Line
	2300 1150 2550 1150
Wire Wire Line
	4700 1150 4900 1150
Wire Wire Line
	4900 1150 4900 1050
Wire Wire Line
	6650 1250 6650 1150
Wire Wire Line
	6650 1650 6650 1550
Wire Wire Line
	6650 1950 6650 1850
Wire Wire Line
	6650 2250 6650 2150
Wire Wire Line
	10200 1400 10350 1400
Wire Wire Line
	10350 1400 10350 1650
Wire Wire Line
	10350 1400 10350 1300
Connection ~ 10350 1400
Wire Wire Line
	8700 1300 8700 1400
Wire Wire Line
	9200 1400 9050 1400
Connection ~ 8700 1400
Wire Wire Line
	8700 1400 8700 1650
Wire Wire Line
	9200 1600 9050 1600
Wire Wire Line
	9050 1600 9050 1400
Connection ~ 9050 1400
Wire Wire Line
	9050 1400 8700 1400
Wire Wire Line
	8700 2050 8700 1850
Wire Wire Line
	9700 2050 9700 1900
Wire Wire Line
	10350 2050 10350 1850
Wire Wire Line
	6550 4150 6450 4150
Wire Wire Line
	6550 4150 6550 4500
Wire Wire Line
	6550 4500 6650 4500
Connection ~ 6550 4150
Wire Wire Line
	6850 4500 6950 4500
Wire Wire Line
	6950 4500 6950 4150
Wire Wire Line
	6950 4500 6950 4650
Connection ~ 6950 4500
Wire Wire Line
	6950 5200 6950 5550
Wire Wire Line
	6950 5550 6850 5550
Wire Wire Line
	6550 5200 6550 5550
Wire Wire Line
	6550 5550 6650 5550
Wire Wire Line
	6550 5200 6450 5200
Connection ~ 6550 5200
Wire Wire Line
	6950 5700 6950 5550
Connection ~ 6950 5550
$Comp
L power:GND #PWR021
U 1 1
P 9200 3700
AR Path="/5E7DD66E" Ref="#PWR021"  Part="1" 
AR Path="/5E6BFAB5/5E7DD66E" Ref="#PWR?"  Part="1" 
F 0 "#PWR021" H 9200 3450 50  0001 C CNN
F 1 "GND" H 9205 3527 50  0000 C CNN
F 2 "" H 9200 3700 50  0001 C CNN
F 3 "" H 9200 3700 50  0001 C CNN
	1    9200 3700
	1    0    0    1   
$EndComp
$Comp
L Connector_Generic:Conn_01x23 J3
U 1 1
P 10450 4950
F 0 "J3" H 10530 4992 50  0000 L CNN
F 1 "Conn_01x23" H 10530 4901 50  0000 L CNN
F 2 "Connector_PinHeader_2.54mm:PinHeader_1x23_P2.54mm_Vertical" H 10450 4950 50  0001 C CNN
F 3 "~" H 10450 4950 50  0001 C CNN
	1    10450 4950
	1    0    0    -1  
$EndComp
$Comp
L Connector_Generic:Conn_01x23 e1
U 1 1
P 8750 4950
F 0 "e1" H 8668 6267 50  0000 C CNN
F 1 "Conn_01x23" H 8668 6176 50  0000 C CNN
F 2 "Connector_PinHeader_2.54mm:PinHeader_1x23_P2.54mm_Vertical" H 8750 4950 50  0001 C CNN
F 3 "~" H 8750 4950 50  0001 C CNN
	1    8750 4950
	-1   0    0    -1  
$EndComp
Wire Wire Line
	8950 3850 9200 3850
Wire Wire Line
	9200 3850 9200 3700
Wire Wire Line
	9200 3950 8950 3950
Wire Wire Line
	9050 4050 8950 4050
Wire Wire Line
	9050 4150 8950 4150
Wire Wire Line
	9050 4250 8950 4250
Wire Wire Line
	9050 4350 8950 4350
Wire Wire Line
	9050 4450 8950 4450
Wire Wire Line
	9050 4550 8950 4550
Wire Wire Line
	9050 4650 8950 4650
Wire Wire Line
	9050 4750 8950 4750
Wire Wire Line
	9050 4850 8950 4850
Wire Wire Line
	9050 4950 8950 4950
Wire Wire Line
	9050 5050 8950 5050
Wire Wire Line
	9050 5150 8950 5150
Wire Wire Line
	9050 5250 8950 5250
Wire Wire Line
	9050 5350 8950 5350
Wire Wire Line
	9050 5450 8950 5450
Wire Wire Line
	9050 5550 8950 5550
Wire Wire Line
	9050 5650 8950 5650
Wire Wire Line
	9050 5750 8950 5750
Wire Wire Line
	9050 5850 8950 5850
Wire Wire Line
	2550 1150 2550 1050
Connection ~ 2550 1150
$Comp
L power:+5V #PWR033
U 1 1
P 9200 5950
F 0 "#PWR033" H 9200 5800 50  0001 C CNN
F 1 "+5V" V 9215 6078 50  0000 L CNN
F 2 "" H 9200 5950 50  0001 C CNN
F 3 "" H 9200 5950 50  0001 C CNN
	1    9200 5950
	0    1    1    0   
$EndComp
Wire Wire Line
	8950 5950 9200 5950
$Comp
L power:GND #PWR034
U 1 1
P 9200 6200
AR Path="/5EA82748" Ref="#PWR034"  Part="1" 
AR Path="/5E6BFAB5/5EA82748" Ref="#PWR?"  Part="1" 
F 0 "#PWR034" H 9200 5950 50  0001 C CNN
F 1 "GND" H 9205 6027 50  0000 C CNN
F 2 "" H 9200 6200 50  0001 C CNN
F 3 "" H 9200 6200 50  0001 C CNN
	1    9200 6200
	1    0    0    -1  
$EndComp
Wire Wire Line
	9200 6050 9200 6200
Wire Wire Line
	8950 6050 9200 6050
Wire Wire Line
	10250 3850 10000 3850
Wire Wire Line
	10000 3950 10250 3950
Wire Wire Line
	10150 4050 10250 4050
Wire Wire Line
	10150 4150 10250 4150
Wire Wire Line
	10150 4250 10250 4250
Wire Wire Line
	10150 4350 10250 4350
Wire Wire Line
	10150 4450 10250 4450
Wire Wire Line
	10150 4550 10250 4550
Wire Wire Line
	10150 4650 10250 4650
Wire Wire Line
	10150 4750 10250 4750
Wire Wire Line
	10150 4850 10250 4850
Wire Wire Line
	10150 4950 10250 4950
Wire Wire Line
	10150 5050 10250 5050
Wire Wire Line
	10150 5150 10250 5150
Wire Wire Line
	10150 5250 10250 5250
Wire Wire Line
	10150 5350 10250 5350
Wire Wire Line
	10150 5450 10250 5450
Wire Wire Line
	10150 5550 10250 5550
Wire Wire Line
	10150 5650 10250 5650
Wire Wire Line
	10150 5750 10250 5750
Wire Wire Line
	10150 5850 10250 5850
Wire Wire Line
	10000 3850 10000 3700
$Comp
L power:+5V #PWR035
U 1 1
P 10000 5950
F 0 "#PWR035" H 10000 5800 50  0001 C CNN
F 1 "+5V" V 10015 6078 50  0000 L CNN
F 2 "" H 10000 5950 50  0001 C CNN
F 3 "" H 10000 5950 50  0001 C CNN
	1    10000 5950
	0    -1   1    0   
$EndComp
Wire Wire Line
	10250 5950 10000 5950
$Comp
L power:GND #PWR036
U 1 1
P 10000 6200
AR Path="/5EAD9AA4" Ref="#PWR036"  Part="1" 
AR Path="/5E6BFAB5/5EAD9AA4" Ref="#PWR?"  Part="1" 
F 0 "#PWR036" H 10000 5950 50  0001 C CNN
F 1 "GND" H 10005 6027 50  0000 C CNN
F 2 "" H 10000 6200 50  0001 C CNN
F 3 "" H 10000 6200 50  0001 C CNN
	1    10000 6200
	-1   0    0    -1  
$EndComp
Wire Wire Line
	10000 6050 10000 6200
Wire Wire Line
	10250 6050 10000 6050
NoConn ~ 2300 1550
$Comp
L power:+5V #PWR0101
U 1 1
P 6650 1150
F 0 "#PWR0101" H 6650 1000 50  0001 C CNN
F 1 "+5V" H 6665 1323 50  0000 C CNN
F 2 "" H 6650 1150 50  0001 C CNN
F 3 "" H 6650 1150 50  0001 C CNN
	1    6650 1150
	1    0    0    -1  
$EndComp
$Comp
L power:+5V #PWR0102
U 1 1
P 8700 1300
F 0 "#PWR0102" H 8700 1150 50  0001 C CNN
F 1 "+5V" H 8715 1473 50  0000 C CNN
F 2 "" H 8700 1300 50  0001 C CNN
F 3 "" H 8700 1300 50  0001 C CNN
	1    8700 1300
	1    0    0    -1  
$EndComp
$Comp
L Device:C_Small C11
U 1 1
P 3050 1250
AR Path="/5E7A0174" Ref="C11"  Part="1" 
AR Path="/5E6BFAB5/5E7A0174" Ref="C?"  Part="1" 
F 0 "C11" H 3142 1296 50  0000 L CNN
F 1 "0.1u" H 3142 1205 50  0000 L CNN
F 2 "Capacitor_SMD:C_0805_2012Metric" H 3050 1250 50  0001 C CNN
F 3 "~" H 3050 1250 50  0001 C CNN
	1    3050 1250
	1    0    0    -1  
$EndComp
$Comp
L power:GND #PWR019
U 1 1
P 3050 1350
F 0 "#PWR019" H 3050 1100 50  0001 C CNN
F 1 "GND" H 3055 1177 50  0000 C CNN
F 2 "" H 3050 1350 50  0001 C CNN
F 3 "" H 3050 1350 50  0001 C CNN
	1    3050 1350
	1    0    0    -1  
$EndComp
Wire Wire Line
	3900 1950 3900 2050
Connection ~ 3900 1150
Wire Wire Line
	2550 1150 3050 1150
Wire Wire Line
	3900 1150 4500 1150
Wire Wire Line
	9050 1400 9050 1300
$Comp
L power:PWR_FLAG #FLG0101
U 1 1
P 9050 1300
F 0 "#FLG0101" H 9050 1375 50  0001 C CNN
F 1 "PWR_FLAG" H 9050 1473 50  0000 C CNN
F 2 "" H 9050 1300 50  0001 C CNN
F 3 "~" H 9050 1300 50  0001 C CNN
	1    9050 1300
	1    0    0    -1  
$EndComp
$Comp
L Power_Protection:USBLC6-2SC6 U1
U 1 1
P 3900 1550
F 0 "U1" H 3900 2131 50  0000 C CNN
F 1 "USBLC6-2SC6" H 3900 2040 50  0000 C CNN
F 2 "Package_TO_SOT_SMD:SOT-23-6" H 3900 1050 50  0001 C CNN
F 3 "https://www.st.com/resource/en/datasheet/usblc6-2.pdf" H 4100 1900 50  0001 C CNN
	1    3900 1550
	1    0    0    -1  
$EndComp
Connection ~ 3050 1150
Wire Wire Line
	3050 1150 3900 1150
Text Label 2300 1350 0    50   ~ 0
D+
Text Label 4300 1650 0    50   ~ 0
D+
Text Label 2300 1450 0    50   ~ 0
D-
Text Label 3500 1650 2    50   ~ 0
D-
$EndSCHEMATC
